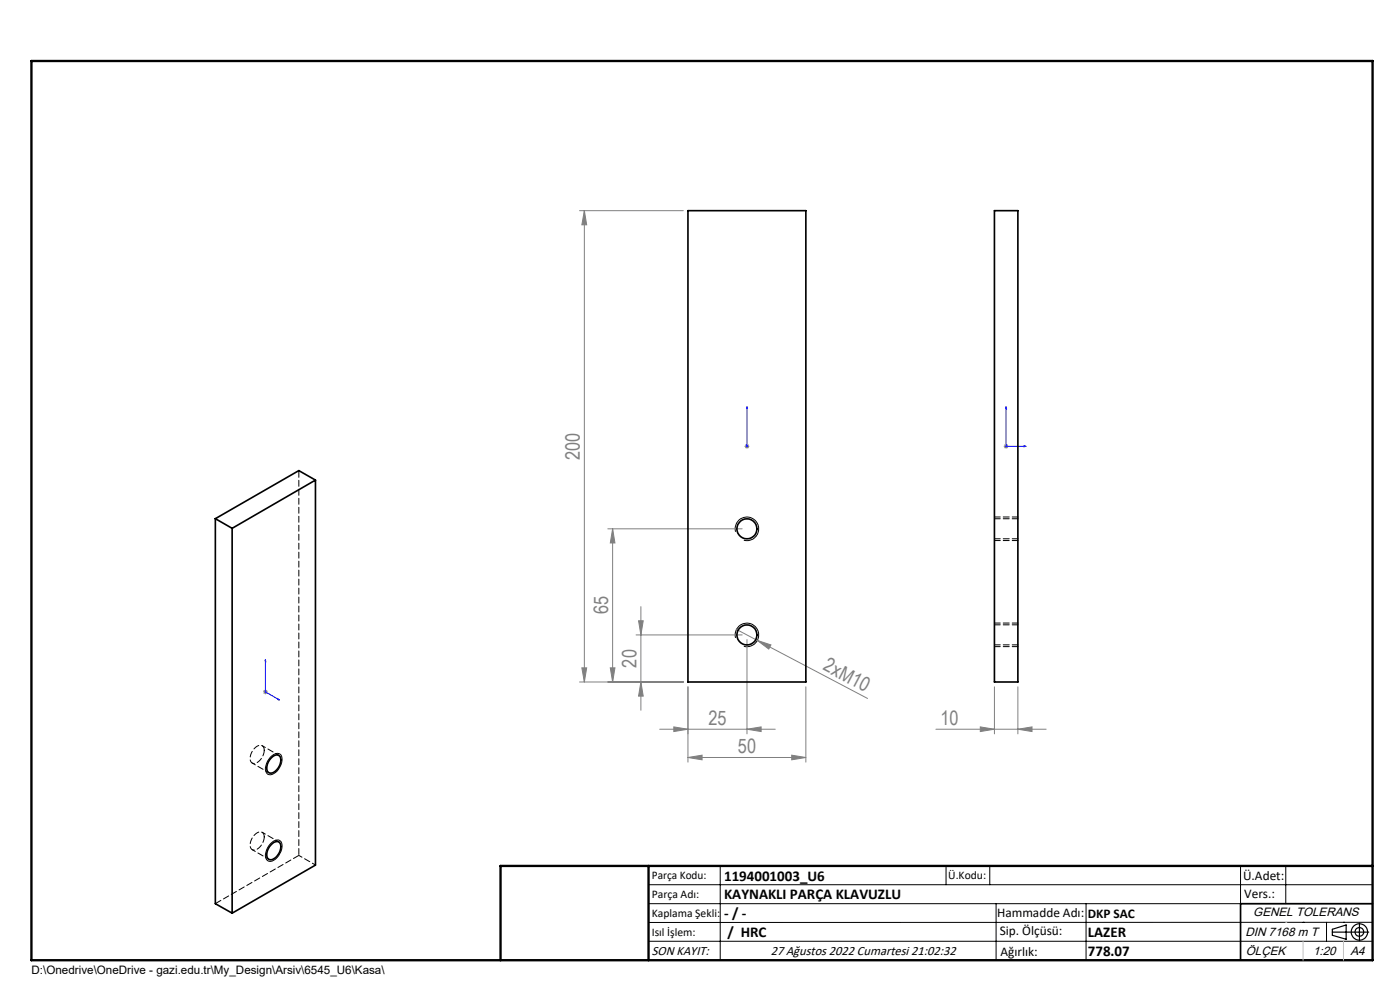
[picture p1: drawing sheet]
<svg xmlns="http://www.w3.org/2000/svg" width="297mm" height="210mm" viewBox="0 0 297 210" stroke-linecap="round" stroke-linejoin="round" font-family="sans-serif">
<g fill="none" stroke="#000" stroke-width=".21">
<path d="M156 112.8a2.51 2.51 0 0 1 2.3-3.1 2.51 2.51 0 0 1 2.7 2.7 2.51 2.51 0 0 1-3.2 2.2M156 135.3a2.5 2.5 0 0 1 2.2-3.1 2.5 2.5 0 0 1 2.7 2.7 2.5 2.5 0 0 1-3.1 2.2M57.4 179a1.7 1.7 0 0 1 2-.7 2.48 2.48 0 0 1-.3 3.2l-.6 .7a1.19 1.19 0 0 1-2.1-.1 3.4 3.4 0 0 1 1-3.1zM57.4 160.6l.3-.3a1.18 1.18 0 0 1 1.5-.4 1.18 1.18 0 0 1 .6 1.4 3.1 3.1 0 0 1-2.8 3 1.58 1.58 0 0 1-.4-2.3zM137.6 187.7h153.6M137.6 191.7h153.6M137.6 199.7h153.6M152.8 183.7v20M200.7 183.7v4M210 183.7v4M211.3 191.7v12M230.4 191.7v12"/>
<path d="M263.2 183.7v20M272.8 183.7v8M276.4 195.6h.1M281.4 195.6v4.1M285 195.6h.1M291.2 195.6l-153.6 .1"/>
</g>
<g fill="none" stroke="#000" stroke-width=".25">
<path d="M282.6 197.7h7.8M282.6 197.1l3-.9v3l-3-.8zM288.4 195.8v3.8M106.2 203.7h185"/>
<circle cx="288.4" cy="197.7" r="1.74"/>
<circle cx="288.4" cy="197.7" r=".93"/>
</g>
<path d="M158.5 94.6v.2zM158.5 86.3v.4v-.4M158.5 94.7h.1M158.5 86.3v8.4M213.4 86.3l.1 .4h-.2zM213.4 86.3v8.4h4.3M217.2 94.6l.5 .1-.5 .1zM56.3 139.9l.1 .4-.2-.1zM56.3 139.9v6.8l3 1.8M59 148.2l.3 .3-.3-.1z" fill="none" stroke="#00f" stroke-width=".21"/>
<g fill="none" stroke="#808080" stroke-width=".21">
<path d="M122.9 44.7h22.1M124 44.7v100M124 44.7l.5 3h-1.1zM157.9 94.7h1.1M158.1 94.3l.7 .7M158.5 94.2v1M158.8 94.3l-.7 .7M212.9 94.7h1.1M213.1 94.3l.7 .7M213.4 94.2v1M213.8 94.3l-.7 .7M128.9 112.2h28.5"/>
<path d="M130 112.2v32.5M130 112.2l.5 3h-1zM134.9 134.7h22.5M135.5 131.7h1l-.5 3zM136 128.7v22M156.2 133.5l27.8 14.7M158.5 135.7v20M160.7 135.8l2.8 1-.4 .9zM55.8 146.7h1M56 146.4l.7 .7M56.3 146.3v1M56.7 146.4l-.7 .7"/>
<path d="M122.9 144.7h22.1M123.4 141.7h1.1l-.5 3zM129.5 141.7h1l-.5 3zM136 144.7l.5 3h-1zM139.9 154.7h24.6M142.9 154.2l3 .5-3 .5zM145.9 145.7v16M158.5 154.7l3-.5v1zM171 145.7v16M198.5 154.7h23.4M208 154.2l3 .5-3 .5zM211 145.7v10"/>
<path d="M215.9 154.7l3-.5v1zM215.9 145.7v10M145.9 160.7l3-.5v1zM145.9 160.7h25.1M168 160.2l3 .5-3 .5z"/>
</g>
<path d="M211 114.7h5M216 109.7h-5M211 137.2h5M216 132.2h-5" fill="none" stroke="#000" stroke-width=".21" stroke-dasharray="1.3 .6"/>
<path d="M291.2 191.7h-28v12" fill="none" stroke="#000" stroke-width=".35"/>
<path d="M6.7 12.9h284.5v190.8h-284.5zM137.6 183.7v20M291.2 183.7h-185v20" fill="none" stroke="#000" stroke-width=".5"/>
<path d="M276.4 199.7v4M285 199.7v4" fill="none" stroke="#c0c0c0" stroke-width=".21"/>
<path d="M272.8 195.6h.1" fill="none" stroke="#c0c0c0" stroke-width=".25"/>
<g fill="#00f">
<path d="M158.5 94.6v.2zM158.5 86.3v.4z"/>
<path d="M59 148.2l.3 .3-.3-.1zM56.3 139.9l.1 .4-.2-.1z"/>
<path d="M217.2 94.6l.5 .1-.5 .1zM213.4 86.3l.1 .4h-.2z"/>
</g>
<g fill="#808080">
<path d="M160.7 135.8l2.8 1-.4 .9z"/>
<path d="M215.9 154.7l3-.5v1zM208 154.2l3 .5-3 .5z"/>
<path d="M145.9 160.7l3-.5v1zM168 160.2l3 .5-3 .5z"/>
<path d="M158.5 154.7l3-.5v1zM142.9 154.2l3 .5-3 .5z"/>
<path d="M135.5 131.7h1l-.5 3zM136 144.7l.5 3h-1zM130 112.2l.5 3h-1zM129.5 141.7h1l-.5 3zM124 44.7l.5 3h-1.1zM123.4 141.7h1.1l-.5 3z"/>
</g>
<g fill="none" stroke="#000" stroke-width=".35">
<path d="M145.9 44.7h25.1v100h-25.1zM211 44.7h4.9v100h-4.9zM45.7 110l3.5 2.1M45.7 110v81.7l3.5 2M49.2 112.1v81.6M66.9 101.8v81.7l-17.7 10.2M66.9 101.8l-17.7 10.3M66.9 101.8l-3.5-2-17.7 10.2M57.4 179.3a1.25 1.25 0 0 1 2-.4 2.82 2.82 0 0 1-2 3.5 1.02 1.02 0 0 1-.8-1.5l.3-.9zM57.7 160.6a1.04 1.04 0 0 1 1.4-.4 1.04 1.04 0 0 1 .4 1.4 2.84 2.84 0 0 1-2.1 2.4 1.01 1.01 0 0 1-.8-1.4l.3-.9z"/>
<circle cx="158.5" cy="112.2" r="2.13"/>
<circle cx="158.5" cy="134.7" r="2.13"/>
</g>
<path d="M211 114.3h5M216 110h-5M211 136.8h5M216 132.5h-5M56.1 159.1a.99 .99 0 0 0-.7-1 .99 .99 0 0 0-1.2 .4 2.64 2.64 0 0 0-.8 3.3 1.84 1.84 0 0 0 2.3-1.4l.4-1.3M56.1 177.5a.99 .99 0 0 0-.7-1 .99 .99 0 0 0-1.2 .4 2.64 2.64 0 0 0-.8 3.2 1.84 1.84 0 0 0 2.3-1.3l.4-1.3M45.7 191.7l17.7-10.2" fill="none" stroke="#000" stroke-width=".21" stroke-dasharray="1.3 .6"/>
<path d="M63.4 181.5v-81.7" fill="none" stroke="#000" stroke-width=".21" stroke-dasharray="1.3 .6" stroke-dashoffset="-.2"/>
<path d="M53.5 161.9l3.5 2M59.2 160.2l-3.6-2M59.2 178.6l-3.6-2.1M53.5 180.2l3.5 2.1M66.9 183.5l-3.5-2" fill="none" stroke="#000" stroke-width=".21" stroke-dasharray="1.3 .6" stroke-dashoffset=".5"/>
<g font-size="4.2" fill="#808080">
<text x="123" y="97.6" transform="rotate(-90 123 97.6)">200</text>
<text x="129" y="130.3" transform="rotate(-90 129 130.3)">65</text>
<text x="135" y="141.6" transform="rotate(-90 135 141.6)">20</text>
<text x="174.4" y="142" transform="rotate(28 174.4 142)">2xM10</text>
<text x="150.3" y="153.7">25</text>
<text x="199.5" y="153.7">10</text>
<text x="156.5" y="159.7">50</text>
</g>
<g font-size="3.2">
<text x="153.6" y="190.8">KAYNAKLI PARÇA KLAVUZLU</text>
<text x="153.6" y="186.8">1194001003_U6</text>
<text x="153.6" y="194.8">- / -</text>
<text x="154.3" y="198.8">/ HRC</text>
<text x="230.8" y="198.7">LAZER</text>
<text x="230.8" y="202.8">778.07</text>
</g>
<g font-size="2.8">
<text x="263.7" y="186.7">Ü.Adet:</text>
<text x="263.9" y="190.5">Vers.:</text>
<text x="211.5" y="194.5">Hammadde Adı:</text>
<text x="230.8" y="194.7">DKP SAC</text>
<text x="138.3" y="202.6">SON KAYIT:</text>
<text x="163.5" y="202.6">27 Ağustos 2022 Cumartesi 21:02:32</text>
<text x="212.1" y="198.4">Sip. Ölçüsü:</text>
<text x="212.2" y="202.7">Ağırlık:</text>
</g>
<g font-size="2.6">
<text x="265.9" y="194.4">GENEL TOLERANS</text>
<text x="264.2" y="198.5">DIN 7168 m T</text>
<text x="264.3" y="202.6">ÖLÇEK</text>
<text x="278.5" y="202.6">1:20</text>
<text x="286.5" y="202.6">A4</text>
</g>
<g font-size="2.5">
<text x="138.3" y="186.4">Parça Kodu:</text>
<text x="138.3" y="190.5">Parça Adı:</text>
<text x="201.2" y="186.5">Ü.Kodu:</text>
<text x="138.3" y="194.5">Kaplama Şekli:</text>
<text x="138.3" y="198.6">Isıl İşlem:</text>
<text x="6.7" y="206.7">D:\Onedrive\OneDrive - gazi.edu.tr\My_Design\Arsiv\6545_U6\Kasa\</text>
</g>
</svg>
